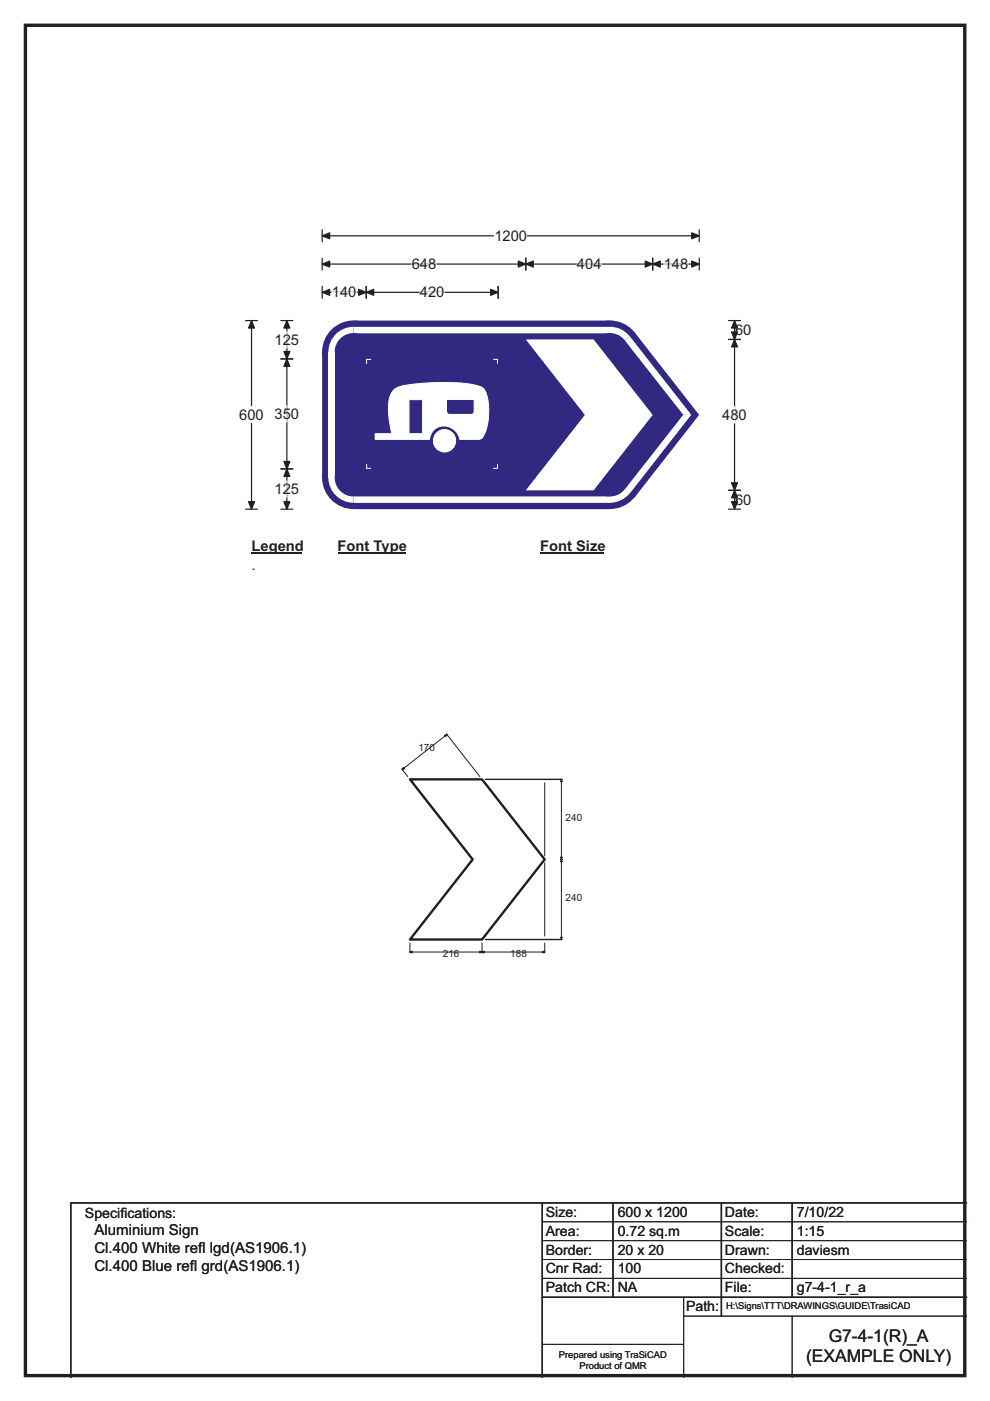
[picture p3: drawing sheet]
<svg xmlns="http://www.w3.org/2000/svg" width="210mm" height="297mm" viewBox="0 0 210 297" stroke-linecap="round" stroke-linejoin="round" font-family="sans-serif">
<path d="M5.4 5.4h199.2v286.3h-199.2z" fill="none" stroke="#231f20" stroke-width=".72"/>
<path d="M68.3 50h80M68.3 48.7v2.6M148.3 48.7v2.6" fill="none" stroke="#231f20" stroke-width=".25"/>
<g fill="#231f20" stroke="#231f20" stroke-width=".25">
<path d="M68.3 50l1.6-.6v1.2z" fill-rule="evenodd"/>
<path d="M146.7 49.4l1.6 .6-1.6 .6z" fill-rule="evenodd"/>
</g>
<path d="M104.8 48.3h7v3.5h-7z" fill="#fff"/>
<path d="M68.3 56h80M68.3 54.7v2.6M111.5 54.7v2.6M138.4 54.7v2.6M148.3 54.7v2.6M52.1 68h2.5M53.4 68v40M68.3 60.7v2.5M68.3 62h37.4M77.7 60.7v2.5M105.7 60.7v2.5M52.1 108h2.5" fill="none" stroke="#231f20" stroke-width=".25"/>
<g fill="#231f20" stroke="#231f20" stroke-width=".25">
<path d="M111.5 56l1.6-.6v1.2z" fill-rule="evenodd"/>
<path d="M136.9 55.4l1.5 .6-1.5 .6z" fill-rule="evenodd"/>
<path d="M68.3 56l1.6-.6v1.2z" fill-rule="evenodd"/>
<path d="M109.9 55.4l1.6 .6-1.6 .6z" fill-rule="evenodd"/>
<path d="M138.4 56l1.6-.6v1.2z" fill-rule="evenodd"/>
<path d="M146.7 55.4l1.6 .6-1.6 .6z" fill-rule="evenodd"/>
<path d="M77.7 62l1.6-.7v1.3z" fill-rule="evenodd"/>
<path d="M104.1 61.3l1.6 .7-1.6 .6z" fill-rule="evenodd"/>
<path d="M68.3 62l1.6-.7v1.3z" fill-rule="evenodd"/>
<path d="M76.1 61.3l1.6 .7-1.6 .6z" fill-rule="evenodd"/>
<path d="M53.4 68l.6 1.6h-1.3z" fill-rule="evenodd"/>
<path d="M52.7 106.4h1.3l-.6 1.6z" fill-rule="evenodd"/>
</g>
<path d="M87.3 56h5.2M122.4 56h5.2M140.8 56h5.2M70.4 62h5.2M89.1 62h5.2" fill="none" stroke="#fff" stroke-width=".25"/>
<path d="M50.7 86.2h5.3v3.5h-5.3z" fill="#fff"/>
<path d="M59.6 76.1h2.5M59.6 68h2.5M60.8 68v40M154.5 68h2.6M154.5 72h2.6M155.8 68v40M59.6 99.4h2.5M59.6 108h2.5M154.5 108h2.6M154.5 104h2.6" fill="none" stroke="#231f20" stroke-width=".25"/>
<g fill="#231f20" stroke="#231f20" stroke-width=".25">
<path d="M60.8 76.1l.7 1.6h-1.3z" fill-rule="evenodd"/>
<path d="M60.2 97.8h1.3l-.7 1.6z" fill-rule="evenodd"/>
<path d="M60.8 68l.7 1.6h-1.3z" fill-rule="evenodd"/>
<path d="M60.2 74.5h1.3l-.7 1.6z" fill-rule="evenodd"/>
<path d="M60.8 99.4l.7 1.6h-1.3z" fill-rule="evenodd"/>
<path d="M60.2 106.4h1.3l-.7 1.6z" fill-rule="evenodd"/>
<path d="M155.8 72l.6 1.6h-1.2z" fill-rule="evenodd"/>
<path d="M155.2 102.4h1.2l-.6 1.6z" fill-rule="evenodd"/>
<path d="M155.8 68l.6 1.6h-1.2z" fill-rule="evenodd"/>
<path d="M155.2 70.4h1.2l-.6 1.6z" fill-rule="evenodd"/>
<path d="M155.8 104l.6 1.5h-1.2z" fill-rule="evenodd"/>
<path d="M155.2 106.4h1.2l-.6 1.6z" fill-rule="evenodd"/>
</g>
<path d="M60.8 70.3v3.5M60.8 86v3.5M155.8 86.2v3.5M60.8 101.9v3.5" fill="none" stroke="#fff" stroke-width=".25"/>
<path d="M53.4 113.9h10.7v3.5h-10.7z" fill="#fff"/>
<path d="M53.4 117.2h10.7" fill="none" stroke="#231f20" stroke-width=".32"/>
<path d="M71.6 113.9h14.4v3.5h-14.4z" fill="#fff"/>
<path d="M71.6 117.2h14.4" fill="none" stroke="#231f20" stroke-width=".32"/>
<path d="M114.6 113.9h13.4v3.5h-13.4z" fill="#fff"/>
<path d="M114.6 117.2h13.4" fill="none" stroke="#231f20" stroke-width=".32"/>
<g fill="#fff">
<path d="M71.6 118.1h35.5v3.5h-35.5z"/>
<path d="M114.6 118.1h5.2v3.5h-5.2z"/>
</g>
<g fill="#312882">
<path d="M68.3 74.6l6.7-6.6h54.4l5.3 2.5 13.4 17.3v.4l-13.4 17.2-5.3 2.6h-54.4l-6.7-6.7z" fill-rule="evenodd"/>
<circle cx="75" cy="74.6" r="6.7"/>
<circle cx="75" cy="101.3" r="6.7"/>
<circle cx="129.4" cy="101.3" r="6.7"/>
<circle cx="147.9" cy="87.9" r=".33"/>
<circle cx="129.4" cy="74.6" r="6.7"/>
</g>
<g fill="#fff">
<path d="M75 69.3v1.3h54.4v-1.3zM75 70.6h54.4z" fill-rule="evenodd"/>
<path d="M71.2 70.9a5.4 5.4 0 0 1 3.8-1.6v5.3h-5.4a5.4 5.4 0 0 1 1.6-3.7z" fill-rule="evenodd"/>
</g>
<circle cx="75" cy="74.6" r="4" fill="#312882"/>
<path d="M69.7 74.6h1.3v26.7h-1.3z" fill="#fff"/>
<path d="M69.6 101.2l5.4 .1v5.3a5.3 5.3 0 0 1-5.4-5.4z" fill-rule="evenodd" fill="#fff"/>
<circle cx="75" cy="101.3" r="4" fill="#312882"/>
<g fill="#fff">
<path d="M75 105.3v1.3h54.4v-1.3zM75 105.3h54.4z" fill-rule="evenodd"/>
<path d="M129.4 101.3l4.2 3.2a5.3 5.3 0 0 1-4.3 2.1z" fill-rule="evenodd"/>
</g>
<circle cx="129.4" cy="101.3" r="4" fill="#312882"/>
<g fill="#fff">
<path d="M144.9 88h1.7l-13 16.6-1.1-.8z" fill-rule="evenodd"/>
<path d="M132.5 72.2l1.1-.9 13 16.7h-1.7z" fill-rule="evenodd"/>
<path d="M129.3 69.3a5.4 5.4 0 0 1 4.3 2l-4.2 3.3z" fill-rule="evenodd"/>
</g>
<circle cx="129.4" cy="74.6" r="4" fill="#312882"/>
<g fill="#fff">
<path d="M111.5 72h14.4l12.5 16-12.5 16h-14.4l12.5-16z" fill-rule="evenodd"/>
<path d="M91.9 93.5a2.4 2.4 0 0 0 4.8 0 2.4 2.4 0 0 0-4.8 0zM83.3 82.9a8.8 8.8 0 0 0-.7 6.2l.5 2.9h-3.5v1.2h11.5a3.2 3.2 0 0 1 3.2-2.9 3.2 3.2 0 0 1 3.2 2.9h4a1.08 1.08 0 0 0 1.1-.8 12.1 12.1 0 0 0 .3-9.6l-.5-.5a7.1 7.1 0 0 0-3.7-1 48.5 48.5 0 0 0-13.9 .7l-1.1 .5zM86.7 84.7h2.9v7.3h-2.9zM94.7 84.7v2.5l.4 .6 5 .1 .4-.4 .1-2.8z" fill-rule="evenodd"/>
</g>
<g fill="none" stroke="#fff" stroke-width=".21">
<path d="M78.6 76.2h-.8v.9M104.7 76.2h.8v.9M77.8 98.4v.9h.8M83.3 82.9a5.3 5.3 0 0 1 3.8-1.4 39.2 39.2 0 0 1 14.7 .5l.6 .3a8.2 8.2 0 0 1 1.2 5.7v.8a7.7 7.7 0 0 1-1.4 4.2l-.7 .2h-4a3.2 3.2 0 0 0-3.2-2.9 3.2 3.2 0 0 0-3.2 2.9h-11.5v-1.2h3.5l-.2-1.1a13.3 13.3 0 0 1 .1-7.4zM86.7 84.7h2.9v7.3h-2.9zM94.7 84.7h5.9l-.1 2.8-.4 .4-5-.1-.4-.6zM105.5 98.4v.9h-.8"/>
<circle cx="94.3" cy="93.5" r="2.37"/>
</g>
<path d="M103 165.2h16.1M103 199.2h16.1M115 255v37M130 255v20M153 255v24M168 255v20M205 255h-190v37M115 275h90" fill="none" stroke="#231f20" stroke-width=".3"/>
<g fill="none" stroke="#231f20" stroke-width=".21">
<path d="M94.7 155.6l.2 .3M85.2 163l.2 .3M86.5 164.7l-1.2-1.6 9.5-7.4 7 9M115.5 166v15.5M118.9 165.2h.4M119.1 165.2v34M87 199.9v2.1M102.2 199.9v2.1M115.5 183v15.5M115.5 199.9v2.1M118.9 182.2h.4M118.9 199.2h.4"/>
<path d="M115.5 201.9h-28.5M115 259h90M115 263h90M115 267h90M115 271h90M145 279h60M145 275v17M168 279v13M115 285h30"/>
</g>
<g fill="#231f20" stroke="#231f20" stroke-width=".21">
<path d="M119.1 165.2l.2 .5h-.4z" fill-rule="evenodd"/>
<path d="M118.9 181.7h.4l-.2 .5z" fill-rule="evenodd"/>
<path d="M119.1 182.2l.2 .5h-.4z" fill-rule="evenodd"/>
<path d="M118.9 198.7h.4l-.2 .5z" fill-rule="evenodd"/>
<path d="M87 201.9l.4-.2v.3z" fill-rule="evenodd"/>
<path d="M101.7 201.7l.5 .2-.5 .1z" fill-rule="evenodd"/>
<path d="M102.2 201.9l.5-.2v.3z" fill-rule="evenodd"/>
<path d="M115 201.7l.5 .2-.5 .1z" fill-rule="evenodd"/>
<path d="M94.3 155.9l.5-.2-.3 .5z" fill-rule="evenodd"/>
<path d="M85.6 162.7l.2 .3-.5 .1z" fill-rule="evenodd"/>
</g>
<path d="M87 165.2h15.2l13.3 17-13.3 17h-15.2l13.3-17z" fill="none" stroke="#231f20" stroke-width=".51"/>
<g font-size="3.7" fill="#231f20">
<text x="175.8" y="284.4">G7-4-1(R)_A</text>
<text x="171" y="288.9">(EXAMPLE ONLY)</text>
</g>
<g font-size="3.2" fill="#231f20">
<text x="20" y="261.9">Aluminium Sign</text>
<text x="20" y="265.8">Cl.400 White ref</text>
<text x="20" y="269.6">Cl.400 Blue ref</text>
<text x="40.3" y="269.6">l grd(AS1906.1)</text>
<text x="42" y="265.8">l lgd(AS1906.1)</text>
</g>
<g font-size="3.1" fill="#231f20">
<text x="104.8" y="51.1">1200</text>
<text x="87.3" y="57">648</text>
<text x="122.4" y="57">404</text>
<text x="140.8" y="57">148</text>
<text x="70.4" y="63">140</text>
<text x="89.1" y="63">420</text>
<text x="155.9" y="71">60</text>
<text x="58.2" y="73.1">125</text>
<text x="50.7" y="89">600</text>
<text x="58.2" y="88.8">350</text>
<text x="153.2" y="89">480</text>
<text x="58.2" y="104.7">125</text>
<text x="155.9" y="107">60</text>
<text x="53.4" y="116.8">Legend</text>
<text x="71.6" y="116.8">Font Type</text>
<text x="114.6" y="116.8">Font Size</text>
<text x="53.4" y="120.9">.</text>
</g>
<g font-size="3" fill="#231f20">
<text x="115.8" y="258">Size:</text>
<text x="131" y="258">600 x 1200</text>
<text x="153.8" y="258">Date:</text>
<text x="169" y="258">7/10/22</text>
<text x="18" y="258.2">Specif</text>
<text x="25.5" y="258.2">ications:</text>
<text x="115.8" y="262">Area:</text>
<text x="131" y="262">0.72 sq.m</text>
<text x="153.8" y="262">Scale:</text>
<text x="169" y="262">1:15</text>
<text x="115.8" y="266">Border:</text>
<text x="115.8" y="270">Cnr Rad:</text>
<text x="131" y="266">20 x 20</text>
<text x="131" y="270">100</text>
<text x="153.8" y="266">Drawn:</text>
<text x="153.8" y="270">Checked:</text>
<text x="169" y="266">daviesm</text>
<text x="115.8" y="274">Patch CR:</text>
<text x="131" y="274">NA</text>
<text x="153.8" y="274">File:</text>
<text x="169" y="274">g7-4-1_r_a</text>
<text x="145.5" y="278">Path:</text>
</g>
<g font-size="2.1" fill="#231f20">
<text x="88.7" y="159.3">170</text>
<text x="120" y="174">240</text>
<text x="120" y="191">240</text>
<text x="93.9" y="203">216</text>
<text x="108.2" y="203">188</text>
</g>
<g font-size="2" fill="#231f20">
<text x="154" y="277.6">H:\Signs\TTT\DRAWINGS\GUIDE\TrasiCAD</text>
<text x="118.5" y="287.8">Prepared using TraSiCAD</text>
<text x="122.9" y="290.2">Product of QMR</text>
</g>
</svg>
